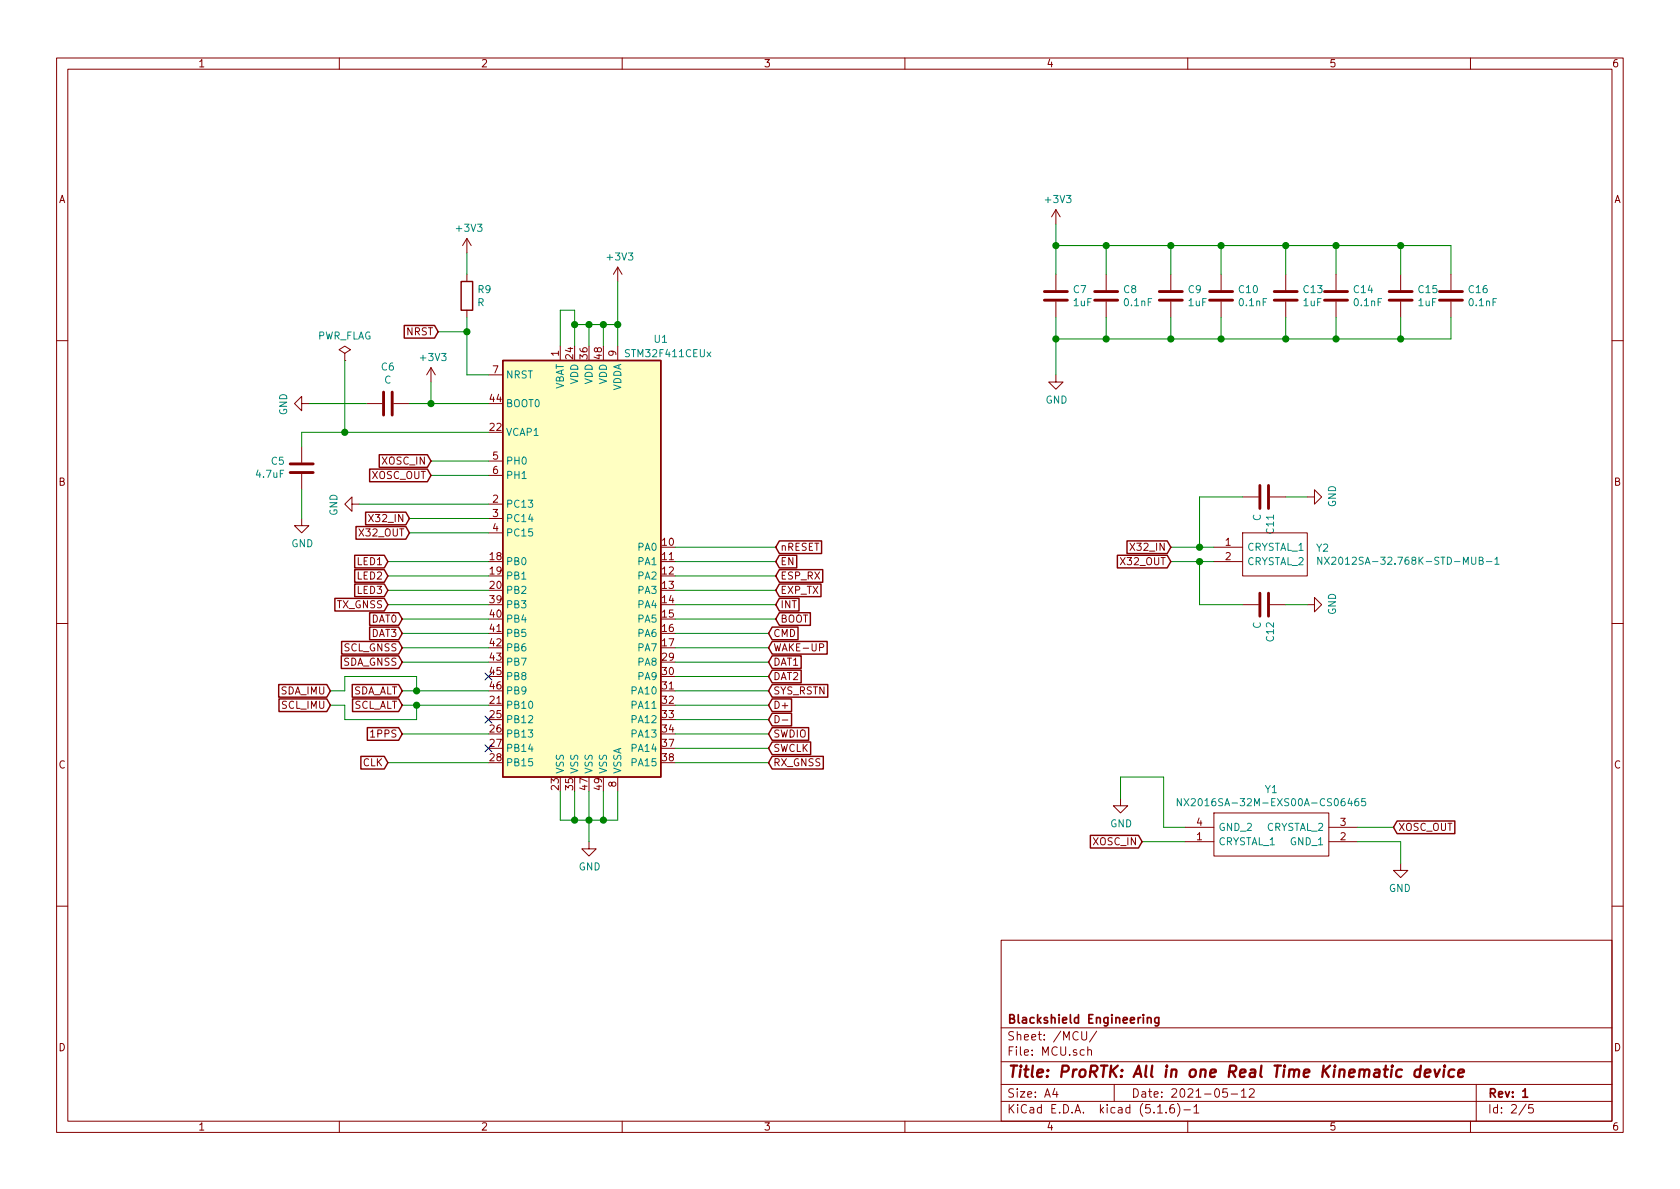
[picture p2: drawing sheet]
EESchema Schematic File Version 4
EELAYER 30 0
EELAYER END
$Descr A4 11693 8268
encoding utf-8
Sheet 2 5
Title "ProRTK: All in one Real Time Kinematic device"
Date "2021-05-12"
Rev "1"
Comp "Blackshield Engineering"
Comment1 ""
Comment2 ""
Comment3 ""
Comment4 ""
$EndDescr
$Comp
L MCU_ST_STM32F4:STM32F411CEUx U?
U 1 1
P 4100 3900
AR Path="/60A1C48D" Ref="U?"  Part="1" 
AR Path="/60A10196/60A1C48D" Ref="U1"  Part="1" 
F 0 "U1" H 4600 5450 50  0000 C CNN
F 1 "STM32F411CEUx" H 4650 5350 50  0000 C CNN
F 2 "Package_DFN_QFN:QFN-48-1EP_7x7mm_P0.5mm_EP5.6x5.6mm" H 3500 2400 50  0001 R CNN
F 3 "http://www.st.com/st-web-ui/static/active/en/resource/technical/document/datasheet/DM00115249.pdf" H 4100 3900 50  0001 C CNN
	1    4100 3900
	1    0    0    -1  
$EndComp
Wire Wire Line
	3400 3200 3000 3200
Text GLabel 3000 3200 0    50   Input ~ 0
XOSC_IN
Wire Wire Line
	3400 3300 3000 3300
Text GLabel 3000 3300 0    50   Input ~ 0
XOSC_OUT
Wire Wire Line
	3400 3600 2850 3600
Text GLabel 2850 3600 0    50   Input ~ 0
X32_IN
Wire Wire Line
	3400 3700 2850 3700
Text GLabel 2850 3700 0    50   Input ~ 0
X32_OUT
Wire Wire Line
	3400 2800 3000 2800
Wire Wire Line
	3000 2800 3000 2650
$Comp
L power:+3V3 #PWR029
U 1 1
P 3000 2650
F 0 "#PWR029" H 3000 2500 50  0001 C CNN
F 1 "+3V3" H 3015 2823 50  0000 C CNN
F 2 "" H 3000 2650 50  0001 C CNN
F 3 "" H 3000 2650 50  0001 C CNN
	1    3000 2650
	1    0    0    -1  
$EndComp
$Comp
L Device:C C6
U 1 1
P 2700 2800
F 0 "C6" V 2952 2800 50  0000 C CNN
F 1 "C" V 2861 2800 50  0000 C CNN
F 2 "Capacitor_SMD:C_0402_1005Metric" H 2738 2650 50  0001 C CNN
F 3 "~" H 2700 2800 50  0001 C CNN
	1    2700 2800
	0    1    -1   0   
$EndComp
$Comp
L power:GND #PWR027
U 1 1
P 2150 2800
F 0 "#PWR027" H 2150 2550 50  0001 C CNN
F 1 "GND" H 2155 2627 50  0000 C CNN
F 2 "" H 2150 2800 50  0001 C CNN
F 3 "" H 2150 2800 50  0001 C CNN
	1    2150 2800
	0    1    1    0   
$EndComp
Wire Wire Line
	2850 2800 3000 2800
Connection ~ 3000 2800
Wire Wire Line
	3400 2600 3250 2600
$Comp
L Device:R R9
U 1 1
P 3250 2050
F 0 "R9" H 3320 2096 50  0000 L CNN
F 1 "R" H 3320 2005 50  0000 L CNN
F 2 "Resistor_SMD:R_0402_1005Metric" V 3180 2050 50  0001 C CNN
F 3 "~" H 3250 2050 50  0001 C CNN
	1    3250 2050
	1    0    0    -1  
$EndComp
Wire Wire Line
	3250 2200 3250 2300
Wire Wire Line
	3250 2300 3050 2300
Connection ~ 3250 2300
Wire Wire Line
	3250 2300 3250 2600
Text GLabel 3050 2300 0    50   Input ~ 0
NRST
$Comp
L power:+3V3 #PWR030
U 1 1
P 3250 1750
F 0 "#PWR030" H 3250 1600 50  0001 C CNN
F 1 "+3V3" H 3265 1923 50  0000 C CNN
F 2 "" H 3250 1750 50  0001 C CNN
F 3 "" H 3250 1750 50  0001 C CNN
	1    3250 1750
	1    0    0    -1  
$EndComp
Wire Wire Line
	3250 1750 3250 1900
Wire Wire Line
	3900 2400 3900 2150
Wire Wire Line
	4000 2400 4000 2250
Wire Wire Line
	4000 2250 4100 2250
Wire Wire Line
	4300 2250 4300 2400
Wire Wire Line
	4100 2400 4100 2250
Connection ~ 4100 2250
Wire Wire Line
	4100 2250 4200 2250
Wire Wire Line
	4200 2400 4200 2250
Connection ~ 4200 2250
Wire Wire Line
	4200 2250 4300 2250
Wire Wire Line
	4300 2250 4300 1950
Connection ~ 4300 2250
$Comp
L power:+3V3 #PWR032
U 1 1
P 4300 1950
F 0 "#PWR032" H 4300 1800 50  0001 C CNN
F 1 "+3V3" H 4315 2123 50  0000 C CNN
F 2 "" H 4300 1950 50  0001 C CNN
F 3 "" H 4300 1950 50  0001 C CNN
	1    4300 1950
	1    0    0    -1  
$EndComp
$Comp
L Device:C C7
U 1 1
P 7350 2050
F 0 "C7" H 7235 2096 50  0000 R CNN
F 1 "1uF" H 7235 2005 50  0000 R CNN
F 2 "Capacitor_SMD:C_0402_1005Metric" H 7388 1900 50  0001 C CNN
F 3 "~" H 7350 2050 50  0001 C CNN
	1    7350 2050
	-1   0    0    -1  
$EndComp
$Comp
L Device:C C8
U 1 1
P 7700 2050
F 0 "C8" H 7585 2096 50  0000 R CNN
F 1 "0.1nF" H 7585 2005 50  0000 R CNN
F 2 "Capacitor_SMD:C_0402_1005Metric" H 7738 1900 50  0001 C CNN
F 3 "~" H 7700 2050 50  0001 C CNN
	1    7700 2050
	-1   0    0    -1  
$EndComp
Wire Wire Line
	7350 2200 7350 2350
Wire Wire Line
	7350 2350 7700 2350
Wire Wire Line
	7700 2200 7700 2350
Wire Wire Line
	7350 2350 7350 2600
Connection ~ 7350 2350
$Comp
L power:GND #PWR034
U 1 1
P 7350 2600
F 0 "#PWR034" H 7350 2350 50  0001 C CNN
F 1 "GND" H 7355 2427 50  0000 C CNN
F 2 "" H 7350 2600 50  0001 C CNN
F 3 "" H 7350 2600 50  0001 C CNN
	1    7350 2600
	1    0    0    -1  
$EndComp
$Comp
L power:+3V3 #PWR033
U 1 1
P 7350 1550
F 0 "#PWR033" H 7350 1400 50  0001 C CNN
F 1 "+3V3" H 7365 1723 50  0000 C CNN
F 2 "" H 7350 1550 50  0001 C CNN
F 3 "" H 7350 1550 50  0001 C CNN
	1    7350 1550
	1    0    0    -1  
$EndComp
Wire Wire Line
	7350 1550 7350 1700
$Comp
L power:GND #PWR028
U 1 1
P 2500 3500
F 0 "#PWR028" H 2500 3250 50  0001 C CNN
F 1 "GND" H 2505 3327 50  0000 C CNN
F 2 "" H 2500 3500 50  0001 C CNN
F 3 "" H 2500 3500 50  0001 C CNN
	1    2500 3500
	0    1    1    0   
$EndComp
Wire Wire Line
	2500 3500 3400 3500
Wire Wire Line
	3900 5500 3900 5700
Wire Wire Line
	3900 5700 4000 5700
Wire Wire Line
	4300 5700 4300 5500
Wire Wire Line
	4000 5500 4000 5700
Connection ~ 4000 5700
Wire Wire Line
	4000 5700 4100 5700
Wire Wire Line
	4100 5500 4100 5700
Connection ~ 4100 5700
Wire Wire Line
	4100 5700 4200 5700
Wire Wire Line
	4200 5500 4200 5700
Connection ~ 4200 5700
Wire Wire Line
	4200 5700 4300 5700
Wire Wire Line
	4100 5700 4100 5850
$Comp
L power:GND #PWR031
U 1 1
P 4100 5850
F 0 "#PWR031" H 4100 5600 50  0001 C CNN
F 1 "GND" H 4105 5677 50  0000 C CNN
F 2 "" H 4100 5850 50  0001 C CNN
F 3 "" H 4100 5850 50  0001 C CNN
	1    4100 5850
	1    0    0    -1  
$EndComp
Wire Wire Line
	2150 2800 2550 2800
$Comp
L Device:C C5
U 1 1
P 2100 3250
F 0 "C5" H 1986 3204 50  0000 R CNN
F 1 "4.7uF" H 1986 3295 50  0000 R CNN
F 2 "Capacitor_SMD:C_0402_1005Metric" H 2138 3100 50  0001 C CNN
F 3 "~" H 2100 3250 50  0001 C CNN
	1    2100 3250
	1    0    0    1   
$EndComp
Wire Wire Line
	3400 3000 2400 3000
Wire Wire Line
	2100 3000 2100 3100
$Comp
L power:GND #PWR026
U 1 1
P 2100 3600
F 0 "#PWR026" H 2100 3350 50  0001 C CNN
F 1 "GND" H 2105 3427 50  0000 C CNN
F 2 "" H 2100 3600 50  0001 C CNN
F 3 "" H 2100 3600 50  0001 C CNN
	1    2100 3600
	1    0    0    -1  
$EndComp
Wire Wire Line
	2100 3600 2100 3400
Text GLabel 5400 4100 2    50   Input ~ 0
EXP_TX
Text GLabel 5400 4000 2    50   Input ~ 0
ESP_RX
Text GLabel 5400 3900 2    50   Input ~ 0
EN
Text GLabel 2800 4800 0    50   Input ~ 0
SDA_ALT
Text GLabel 2800 4900 0    50   Input ~ 0
SCL_ALT
Text GLabel 2800 5100 0    50   Input ~ 0
1PPS
Text GLabel 5350 4800 2    50   Input ~ 0
SYS_RSTN
Text GLabel 5350 4500 2    50   Input ~ 0
WAKE-UP
Text GLabel 5350 5300 2    50   Input ~ 0
RX_GNSS
Text GLabel 2700 4200 0    50   Input ~ 0
TX_GNSS
Text GLabel 2800 4600 0    50   Input ~ 0
SDA_GNSS
Text GLabel 2800 4500 0    50   Input ~ 0
SCL_GNSS
Text GLabel 5350 4900 2    50   Input ~ 0
D+
Text GLabel 5350 5000 2    50   Input ~ 0
D-
Text GLabel 2800 4300 0    50   Input ~ 0
DAT0
Text GLabel 5350 4600 2    50   Input ~ 0
DAT1
Text GLabel 2700 5300 0    50   Input ~ 0
CLK
Text GLabel 5350 4400 2    50   Input ~ 0
CMD
Text GLabel 5350 4700 2    50   Input ~ 0
DAT2
Text GLabel 2800 4400 0    50   Input ~ 0
DAT3
Text GLabel 2300 4800 0    50   Input ~ 0
SDA_IMU
Text GLabel 2300 4900 0    50   Input ~ 0
SCL_IMU
Text GLabel 5400 4300 2    50   Input ~ 0
BOOT
Text GLabel 5400 4200 2    50   Input ~ 0
INT
Text GLabel 5400 3800 2    50   Input ~ 0
nRESET
Text GLabel 2700 3900 0    50   Input ~ 0
LED1
Text GLabel 2700 4000 0    50   Input ~ 0
LED2
Text GLabel 2700 4100 0    50   Input ~ 0
LED3
$Comp
L Regular_Use:NX2012SA-32.768K-STD-MUB-1 Y2
U 1 1
P 8450 3800
F 0 "Y2" H 9159 3796 50  0000 L CNN
F 1 "NX2012SA-32.768K-STD-MUB-1" H 9159 3705 50  0000 L CNN
F 2 "ASSETS:NX2012SA32768KSTDMUB1" H 9500 3900 50  0001 L CNN
F 3 "https://www.mouser.de/datasheet/2/905/c_NX2012SA-STD-MUB-1_e-1317508.pdf" H 9500 3800 50  0001 L CNN
F 4 "NDK 32.76kHz Crystal Unit +/-20ppm SMD 2-Pin 2.05 x 1.2 x 0.55mm" H 9500 3700 50  0001 L CNN "Description"
F 5 "0.6" H 9500 3600 50  0001 L CNN "Height"
F 6 "344-NX2012SA32768K1" H 9500 3500 50  0001 L CNN "Mouser Part Number"
F 7 "https://www.mouser.co.uk/ProductDetail/NDK/NX2012SA-32768K-STD-MUB-1?qs=55YtniHzbhA%252B6%2Fl1MwFZaQ%3D%3D" H 9500 3400 50  0001 L CNN "Mouser Price/Stock"
F 8 "NDK" H 9500 3300 50  0001 L CNN "Manufacturer_Name"
F 9 "NX2012SA-32.768K-STD-MUB-1" H 9500 3200 50  0001 L CNN "Manufacturer_Part_Number"
	1    8450 3800
	1    0    0    -1  
$EndComp
$Comp
L Regular_Use:NX2016SA-32M-EXS00A-CS06465 Y1
U 1 1
P 8250 5750
F 0 "Y1" H 8850 6015 50  0000 C CNN
F 1 "NX2016SA-32M-EXS00A-CS06465" H 8850 5924 50  0000 C CNN
F 2 "ASSETS:NX2016SA32MEXS00ACS06465" H 9300 5850 50  0001 L CNN
F 3 "http://www.ndk.com/images/products/catalog/c_NX2016SA_e.pdf" H 9300 5750 50  0001 L CNN
F 4 "CRYSTAL 32MHZ 10PF SMD" H 9300 5650 50  0001 L CNN "Description"
F 5 "0.5" H 9300 5550 50  0001 L CNN "Height"
F 6 "344-NX2016SA32S06465" H 9300 5450 50  0001 L CNN "Mouser Part Number"
F 7 "https://www.mouser.co.uk/ProductDetail/NDK/NX2016SA-32M-EXS00A-CS06465?qs=w%2Fv1CP2dgqr82b0JjRnv4A%3D%3D" H 9700 5350 50  0001 L CNN "Mouser Price/Stock"
F 8 "NDK" H 9700 5250 50  0001 L CNN "Manufacturer_Name"
F 9 "NX2016SA-32M-EXS00A-CS06465" H 9700 5150 50  0001 L CNN "Manufacturer_Part_Number"
	1    8250 5750
	1    0    0    -1  
$EndComp
Wire Wire Line
	2700 4200 3400 4200
Wire Wire Line
	4700 5300 5350 5300
Wire Wire Line
	5400 4000 4700 4000
Wire Wire Line
	4700 4100 5400 4100
Wire Wire Line
	5350 4900 4700 4900
Wire Wire Line
	4700 5000 5350 5000
Wire Wire Line
	2800 4500 3400 4500
Wire Wire Line
	2800 4600 3400 4600
Wire Wire Line
	2800 4800 2900 4800
Wire Wire Line
	2800 4900 2900 4900
Wire Wire Line
	5400 3900 4700 3900
Wire Wire Line
	5350 4700 4700 4700
Wire Wire Line
	4700 4600 5350 4600
Wire Wire Line
	2700 5300 3400 5300
Wire Wire Line
	2800 4300 3400 4300
Wire Wire Line
	2800 4400 3400 4400
Wire Wire Line
	5350 4400 4700 4400
Wire Wire Line
	2400 4800 2400 4700
Wire Wire Line
	2400 4700 2900 4700
Wire Wire Line
	2900 4700 2900 4800
Wire Wire Line
	2300 4800 2400 4800
Connection ~ 2900 4800
Wire Wire Line
	2900 4800 3400 4800
Wire Wire Line
	2300 4900 2400 4900
Wire Wire Line
	2400 4900 2400 5000
Wire Wire Line
	2400 5000 2900 5000
Wire Wire Line
	2900 5000 2900 4900
Connection ~ 2900 4900
Wire Wire Line
	2900 4900 3400 4900
Wire Wire Line
	4700 5100 5350 5100
Text GLabel 5350 5100 2    50   Input ~ 0
SWDIO
Wire Wire Line
	4700 5200 5350 5200
Text GLabel 5350 5200 2    50   Input ~ 0
SWCLK
Text GLabel 7950 5850 0    50   Input ~ 0
XOSC_IN
Text GLabel 9700 5750 2    50   Input ~ 0
XOSC_OUT
Wire Wire Line
	9450 5750 9700 5750
Wire Wire Line
	7950 5850 8250 5850
Wire Wire Line
	8250 5750 8100 5750
Wire Wire Line
	8100 5750 8100 5400
Wire Wire Line
	8100 5400 7800 5400
Wire Wire Line
	7800 5400 7800 5550
$Comp
L power:GND #PWR035
U 1 1
P 7800 5550
F 0 "#PWR035" H 7800 5300 50  0001 C CNN
F 1 "GND" H 7805 5377 50  0000 C CNN
F 2 "" H 7800 5550 50  0001 C CNN
F 3 "" H 7800 5550 50  0001 C CNN
	1    7800 5550
	1    0    0    -1  
$EndComp
Wire Wire Line
	9450 5850 9750 5850
Wire Wire Line
	9750 5850 9750 6000
$Comp
L power:GND #PWR038
U 1 1
P 9750 6000
F 0 "#PWR038" H 9750 5750 50  0001 C CNN
F 1 "GND" H 9755 5827 50  0000 C CNN
F 2 "" H 9750 6000 50  0001 C CNN
F 3 "" H 9750 6000 50  0001 C CNN
	1    9750 6000
	-1   0    0    -1  
$EndComp
Text GLabel 8150 3800 0    50   Input ~ 0
X32_IN
Text GLabel 8150 3900 0    50   Input ~ 0
X32_OUT
Wire Wire Line
	8150 3800 8350 3800
Wire Wire Line
	8150 3900 8350 3900
Wire Wire Line
	2700 3900 3400 3900
Wire Wire Line
	3400 4000 2700 4000
Wire Wire Line
	2700 4100 3400 4100
Wire Wire Line
	5400 3800 4700 3800
Wire Wire Line
	5400 4200 4700 4200
Wire Wire Line
	4700 4300 5400 4300
Wire Wire Line
	5350 4500 4700 4500
Wire Wire Line
	5350 4800 4700 4800
Wire Wire Line
	2800 5100 3400 5100
NoConn ~ 3400 4700
NoConn ~ 3400 5000
NoConn ~ 3400 5200
$Comp
L Device:C C11
U 1 1
P 8800 3450
F 0 "C11" H 8685 3496 50  0000 R CNN
F 1 "C" H 8685 3405 50  0000 R CNN
F 2 "Capacitor_SMD:C_0402_1005Metric" H 8838 3300 50  0001 C CNN
F 3 "~" H 8800 3450 50  0001 C CNN
	1    8800 3450
	0    1    -1   0   
$EndComp
Wire Wire Line
	8650 3450 8350 3450
Wire Wire Line
	8350 3450 8350 3800
Connection ~ 8350 3800
Wire Wire Line
	8350 3800 8450 3800
$Comp
L power:GND #PWR036
U 1 1
P 9100 3450
F 0 "#PWR036" H 9100 3200 50  0001 C CNN
F 1 "GND" H 9105 3277 50  0000 C CNN
F 2 "" H 9100 3450 50  0001 C CNN
F 3 "" H 9100 3450 50  0001 C CNN
	1    9100 3450
	0    -1   -1   0   
$EndComp
Wire Wire Line
	9100 3450 8950 3450
$Comp
L Device:C C12
U 1 1
P 8800 4200
F 0 "C12" H 8685 4246 50  0000 R CNN
F 1 "C" H 8685 4155 50  0000 R CNN
F 2 "Capacitor_SMD:C_0402_1005Metric" H 8838 4050 50  0001 C CNN
F 3 "~" H 8800 4200 50  0001 C CNN
	1    8800 4200
	0    1    -1   0   
$EndComp
$Comp
L power:GND #PWR037
U 1 1
P 9100 4200
F 0 "#PWR037" H 9100 3950 50  0001 C CNN
F 1 "GND" H 9105 4027 50  0000 C CNN
F 2 "" H 9100 4200 50  0001 C CNN
F 3 "" H 9100 4200 50  0001 C CNN
	1    9100 4200
	0    -1   -1   0   
$EndComp
Wire Wire Line
	9100 4200 8950 4200
Wire Wire Line
	8650 4200 8350 4200
Wire Wire Line
	8350 4200 8350 3900
Connection ~ 8350 3900
Wire Wire Line
	8350 3900 8450 3900
$Comp
L Device:C C9
U 1 1
P 8150 2050
F 0 "C9" H 8035 2096 50  0000 R CNN
F 1 "1uF" H 8035 2005 50  0000 R CNN
F 2 "Capacitor_SMD:C_0402_1005Metric" H 8188 1900 50  0001 C CNN
F 3 "~" H 8150 2050 50  0001 C CNN
	1    8150 2050
	-1   0    0    -1  
$EndComp
$Comp
L Device:C C10
U 1 1
P 8500 2050
F 0 "C10" H 8385 2096 50  0000 R CNN
F 1 "0.1nF" H 8385 2005 50  0000 R CNN
F 2 "Capacitor_SMD:C_0402_1005Metric" H 8538 1900 50  0001 C CNN
F 3 "~" H 8500 2050 50  0001 C CNN
	1    8500 2050
	-1   0    0    -1  
$EndComp
Wire Wire Line
	8150 2200 8150 2350
Wire Wire Line
	8500 2200 8500 2350
$Comp
L Device:C C13
U 1 1
P 8950 2050
F 0 "C13" H 8835 2096 50  0000 R CNN
F 1 "1uF" H 8835 2005 50  0000 R CNN
F 2 "Capacitor_SMD:C_0402_1005Metric" H 8988 1900 50  0001 C CNN
F 3 "~" H 8950 2050 50  0001 C CNN
	1    8950 2050
	-1   0    0    -1  
$EndComp
$Comp
L Device:C C14
U 1 1
P 9300 2050
F 0 "C14" H 9185 2096 50  0000 R CNN
F 1 "0.1nF" H 9185 2005 50  0000 R CNN
F 2 "Capacitor_SMD:C_0402_1005Metric" H 9338 1900 50  0001 C CNN
F 3 "~" H 9300 2050 50  0001 C CNN
	1    9300 2050
	-1   0    0    -1  
$EndComp
Wire Wire Line
	8950 2200 8950 2350
Wire Wire Line
	9300 2200 9300 2350
$Comp
L Device:C C15
U 1 1
P 9750 2050
F 0 "C15" H 9635 2096 50  0000 R CNN
F 1 "1uF" H 9635 2005 50  0000 R CNN
F 2 "Capacitor_SMD:C_0402_1005Metric" H 9788 1900 50  0001 C CNN
F 3 "~" H 9750 2050 50  0001 C CNN
	1    9750 2050
	-1   0    0    -1  
$EndComp
$Comp
L Device:C C16
U 1 1
P 10100 2050
F 0 "C16" H 9985 2096 50  0000 R CNN
F 1 "0.1nF" H 9985 2005 50  0000 R CNN
F 2 "Capacitor_SMD:C_0402_1005Metric" H 10138 1900 50  0001 C CNN
F 3 "~" H 10100 2050 50  0001 C CNN
	1    10100 2050
	-1   0    0    -1  
$EndComp
Wire Wire Line
	9750 2200 9750 2350
Wire Wire Line
	10100 2200 10100 2350
Wire Wire Line
	10100 1700 9750 1700
Wire Wire Line
	10100 1700 10100 1900
Connection ~ 7350 1700
Wire Wire Line
	7350 1700 7350 1900
Wire Wire Line
	7700 1700 7700 1900
Connection ~ 7700 1700
Wire Wire Line
	7700 1700 7350 1700
Wire Wire Line
	8150 1700 8150 1900
Connection ~ 8150 1700
Wire Wire Line
	8150 1700 7700 1700
Wire Wire Line
	8500 1700 8500 1900
Connection ~ 8500 1700
Wire Wire Line
	8500 1700 8150 1700
Wire Wire Line
	8950 1700 8950 1900
Connection ~ 8950 1700
Wire Wire Line
	8950 1700 8500 1700
Wire Wire Line
	9300 1700 9300 1900
Connection ~ 9300 1700
Wire Wire Line
	9300 1700 8950 1700
Wire Wire Line
	9750 1700 9750 1900
Connection ~ 9750 1700
Wire Wire Line
	9750 1700 9300 1700
Wire Wire Line
	7700 2350 8150 2350
Connection ~ 7700 2350
Wire Wire Line
	8150 2350 8500 2350
Connection ~ 8150 2350
Wire Wire Line
	8500 2350 8950 2350
Connection ~ 8500 2350
Wire Wire Line
	8950 2350 9300 2350
Connection ~ 8950 2350
Wire Wire Line
	9300 2350 9750 2350
Connection ~ 9300 2350
Wire Wire Line
	9750 2350 10100 2350
Connection ~ 9750 2350
$Comp
L power:PWR_FLAG #FLG0105
U 1 1
P 2400 2500
F 0 "#FLG0105" H 2400 2575 50  0001 C CNN
F 1 "PWR_FLAG" H 2400 2673 50  0000 C CNN
F 2 "" H 2400 2500 50  0001 C CNN
F 3 "~" H 2400 2500 50  0001 C CNN
	1    2400 2500
	1    0    0    -1  
$EndComp
Wire Wire Line
	2400 2500 2400 3000
Connection ~ 2400 3000
Wire Wire Line
	2400 3000 2100 3000
Wire Wire Line
	3900 2150 4000 2150
Wire Wire Line
	4000 2150 4000 2250
Connection ~ 4000 2250
$EndSCHEMATC
